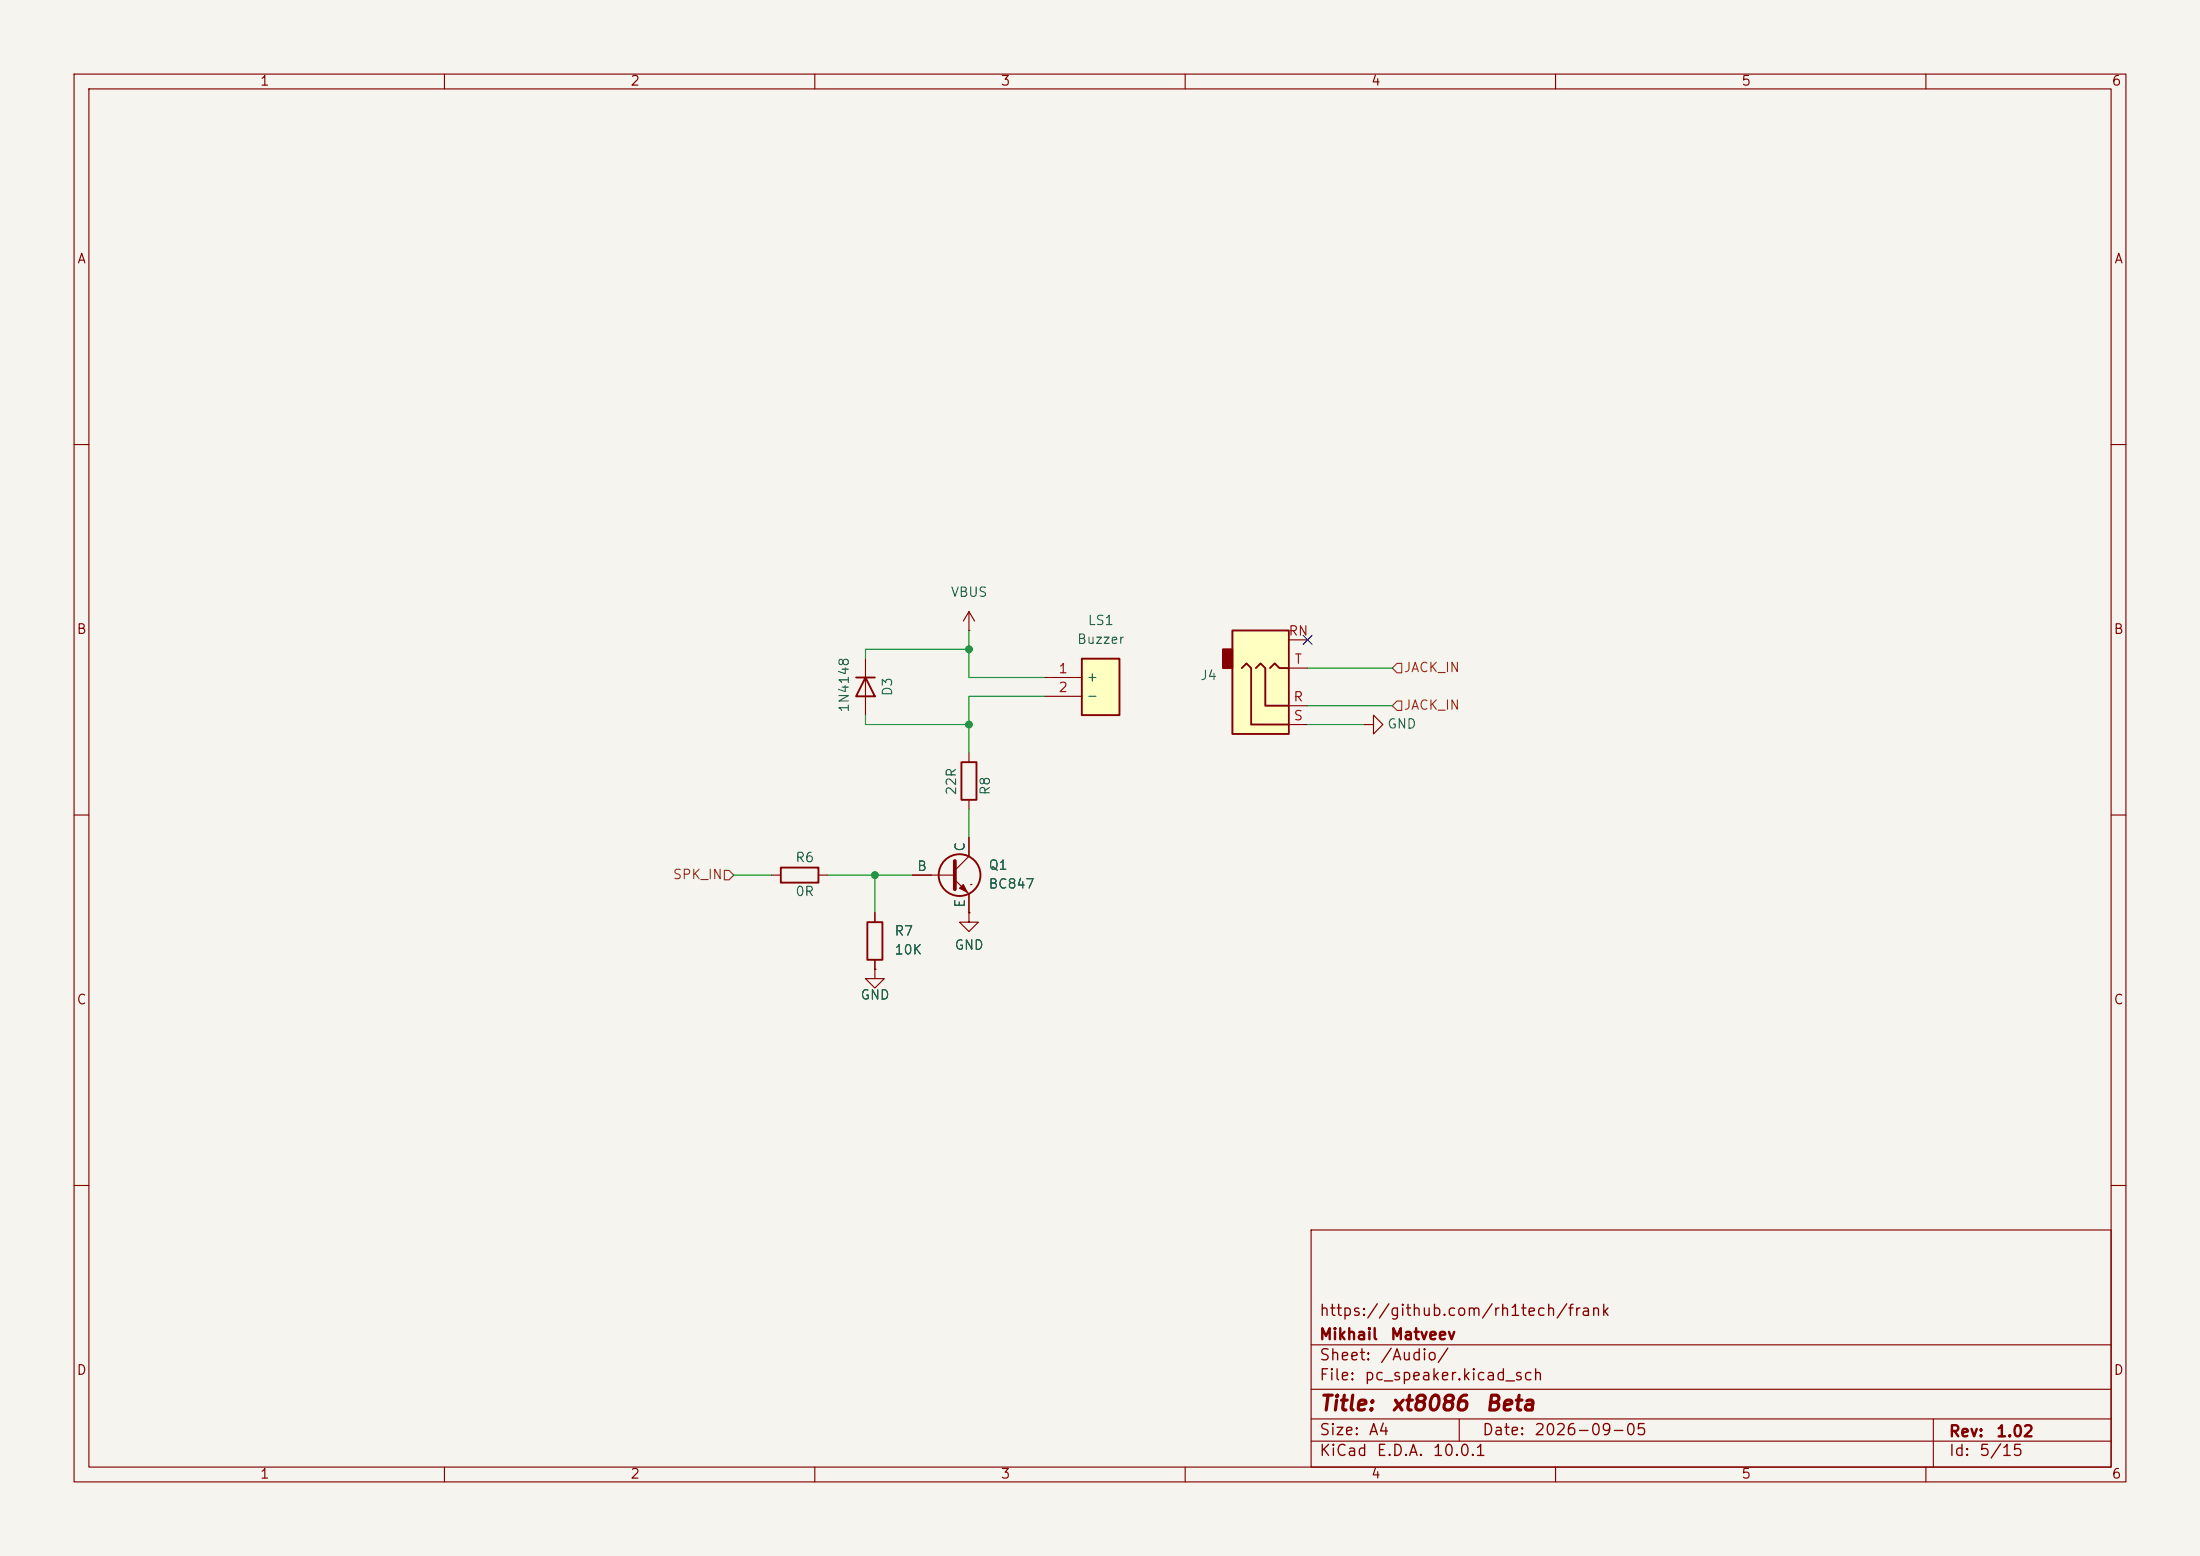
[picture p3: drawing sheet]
(kicad_sch
 (version 20260306)
 (generator "eeschema")
 (generator_version "10.0")
 (paper "A4")
 (title_block
  (title "${NAME} ${MODEL}")
  (date "${DATE}")
  (rev "${VERSION}")
  (company "Mikhail Matveev")
  (comment 1 "https://github.com/rh1tech/frank"))
 (lib_symbols
  (symbol "xt8086:1N4148"
   (pin_numbers (hide yes))
   (pin_names (hide yes)) (exclude_from_sim no) (in_bom yes) (on_board yes)
   (in_pos_files yes)
   (duplicate_pin_numbers_are_jumpers no)
   (property "Reference" "D" (at 0 2.54 0) (show_name no) (do_not_autoplace no) (effects (font (size 1.27 1.27))))
   (property "Value" "1N4148" (at 0 -2.54 0) (show_name no) (do_not_autoplace no) (effects (font (size 1.27 1.27))))
   (property "Footprint" "xt8086:D_SOD-323" (at 0 0 0) (show_name no) (do_not_autoplace no) (hide yes) (effects (font (size 1.27 1.27))))
   (property "Datasheet" "https://assets.nexperia.com/documents/data-sheet/1N4148_1N4448.pdf" (at 0 0 0) (show_name no) (do_not_autoplace no) (hide yes) (effects (font (size 1.27 1.27))))
   (property "Description" "100V 0.15A standard switching diode, DO-35" (at 0 0 0) (show_name no) (do_not_autoplace no) (hide yes) (effects (font (size 1.27 1.27))))
   (property "Sim.Device" "D" (at 0 0 0) (show_name no) (do_not_autoplace no) (hide yes) (effects (font (size 1.27 1.27))))
   (property "Sim.Pins" "1=K 2=A" (at 0 0 0) (show_name no) (do_not_autoplace no) (hide yes) (effects (font (size 1.27 1.27))))
   (symbol "1N4148_0_1"
    (polyline (pts (xy -1.27 1.27) (xy -1.27 -1.27)) (stroke (width 0.254) (type default)) (fill (type none)))
    (polyline (pts (xy 1.27 1.27) (xy 1.27 -1.27) (xy -1.27 0) (xy 1.27 1.27)) (stroke (width 0.254) (type default)) (fill (type none)))
    (polyline (pts (xy 1.27 0) (xy -1.27 0)) (stroke (width 0) (type default)) (fill (type none))))
   (symbol "1N4148_1_1"
    (pin passive line (at -3.81 0 0) (length 2.54) (name "K" (effects (font (size 1.27 1.27)))) (number "1" (effects (font (size 1.27 1.27)))))
    (pin passive line (at 3.81 0 180) (length 2.54) (name "A" (effects (font (size 1.27 1.27)))) (number "2" (effects (font (size 1.27 1.27))))))
   (embedded_fonts no))
  (symbol "xt8086:AudioJack_3.5mm" (exclude_from_sim no) (in_bom yes) (on_board yes)
   (in_pos_files yes)
   (duplicate_pin_numbers_are_jumpers no)
   (property "Reference" "J12" (at -7.1119 -4.0097 0) (show_name no) (do_not_autoplace no) (effects (font (size 1.27 1.27)) (justify right)))
   (property "Value" "PJ-320D" (at 2.54 -11.43 0) (show_name no) (do_not_autoplace no) (hide yes) (effects (font (size 1.27 1.27)) (justify right)))
   (property "Footprint" "xt8086:AudioJack_3.5mm_PJ320D_AudioOut" (at 0 0 0) (show_name no) (do_not_autoplace no) (hide yes) (effects (font (size 1.27 1.27))))
   (property "Datasheet" "" (at 0 0 0) (show_name no) (do_not_autoplace no) (hide yes) (effects (font (size 1.27 1.27))))
   (property "Description" "" (at 0 0 0) (show_name no) (do_not_autoplace no) (hide yes) (effects (font (size 1.27 1.27))))
   (property "AliExpress" "https://www.aliexpress.com/item/4001158231104.html" (at 0 0 0) (show_name no) (do_not_autoplace no) (hide yes) (effects (font (size 1.27 1.27))))
   (property "Availability" "" (at 0 0 0) (show_name no) (do_not_autoplace no) (effects (font (size 1.27 1.27))))
   (property "Check_prices" "" (at 0 0 0) (show_name no) (do_not_autoplace no) (effects (font (size 1.27 1.27))))
   (property "Description_1" "" (at 0 0 0) (show_name no) (do_not_autoplace no) (effects (font (size 1.27 1.27))))
   (property "MF" "" (at 0 0 0) (show_name no) (do_not_autoplace no) (effects (font (size 1.27 1.27))))
   (property "MP" "" (at 0 0 0) (show_name no) (do_not_autoplace no) (effects (font (size 1.27 1.27))))
   (property "Package" "" (at 0 0 0) (show_name no) (do_not_autoplace no) (effects (font (size 1.27 1.27))))
   (property "Price" "" (at 0 0 0) (show_name no) (do_not_autoplace no) (effects (font (size 1.27 1.27))))
   (property "SnapEDA_Link" "" (at 0 0 0) (show_name no) (do_not_autoplace no) (effects (font (size 1.27 1.27))))
   (symbol "AudioJack_3.5mm_0_1"
    (rectangle (start -5.08 -5.08) (end -6.35 -7.62) (stroke (width 0.254) (type default)) (fill (type outline)))
    (polyline (pts (xy -1.905 -5.08) (xy -1.27 -5.715) (xy -0.635 -5.08) (xy -0.635 0) (xy 2.54 0)) (stroke (width 0.254) (type default)) (fill (type none)))
    (polyline (pts (xy 0 -5.08) (xy 0.635 -5.715) (xy 1.27 -5.08) (xy 2.54 -5.08)) (stroke (width 0.254) (type default)) (fill (type none)))
    (rectangle (start 2.54 3.81) (end -5.08 -10.16) (stroke (width 0.254) (type default)) (fill (type background)))
    (polyline (pts (xy 2.54 2.54) (xy -2.54 2.54) (xy -2.54 -5.08) (xy -3.175 -5.715) (xy -3.81 -5.08)) (stroke (width 0.254) (type default)) (fill (type none))))
   (symbol "AudioJack_3.5mm_1_1"
    (pin passive line (at 5.08 0 180) (length 2.54) (name "" (effects (font (size 1.27 1.27)))) (number "R" (effects (font (size 1.27 1.27)))))
    (pin passive line (at 5.08 -8.89 180) (length 2.54) (name "" (effects (font (size 1.27 1.27)))) (number "RN" (effects (font (size 1.27 1.27)))))
    (pin passive line (at 5.08 2.54 180) (length 2.54) (name "" (effects (font (size 1.27 1.27)))) (number "S" (effects (font (size 1.27 1.27)))))
    (pin passive line (at 5.08 -5.08 180) (length 2.54) (name "" (effects (font (size 1.27 1.27)))) (number "T" (effects (font (size 1.27 1.27))))))
   (embedded_fonts no))
  (symbol "xt8086:CMT-7525-80-SMT-TR" (exclude_from_sim no) (in_bom yes) (on_board yes)
   (in_pos_files yes)
   (duplicate_pin_numbers_are_jumpers no)
   (property "Reference" "LS" (at 4.826 7.62 0) (show_name no) (do_not_autoplace no) (effects (font (size 1.27 1.27)) (justify left top)))
   (property "Value" "GENERIC BUZZER" (at 4.826 5.08 0) (show_name no) (do_not_autoplace no) (effects (font (size 1.27 1.27)) (justify left top)))
   (property "Footprint" "xt8086:Buzzer_SMD_7.5x7.5mm" (at 24.13 -94.92 0) (show_name no) (do_not_autoplace no) (hide yes) (effects (font (size 1.27 1.27)) (justify left top)))
   (property "Datasheet" "https://www.sameskydevices.com/product/resource/cmt-7525-80-smt-tr.pdf" (at 24.13 -194.92 0) (show_name no) (do_not_autoplace no) (hide yes) (effects (font (size 1.27 1.27)) (justify left top)))
   (property "Description" "7.5 mm, 3.6 Vo-p, 80 dB, Surface Mount (SMT), Magnetic Audio Transducer Buzzer" (at 0 0 0) (show_name no) (do_not_autoplace no) (hide yes) (effects (font (size 1.27 1.27))))
   (property "Height" "2.7" (at 24.13 -394.92 0) (show_name no) (do_not_autoplace no) (hide yes) (effects (font (size 1.27 1.27)) (justify left top)))
   (property "Mouser Part Number" "490-CMT-7525-80SMTTR" (at 24.13 -494.92 0) (show_name no) (do_not_autoplace no) (hide yes) (effects (font (size 1.27 1.27)) (justify left top)))
   (property "Mouser Price/Stock" "https://www.mouser.co.uk/ProductDetail/Same-Sky/CMT-7525-80-SMT-TR?qs=P1JMDcb91o5izP7Xira9ww%3D%3D" (at 24.13 -594.92 0) (show_name no) (do_not_autoplace no) (hide yes) (effects (font (size 1.27 1.27)) (justify left top)))
   (property "Manufacturer_Name" "Same Sky" (at 24.13 -694.92 0) (show_name no) (do_not_autoplace no) (hide yes) (effects (font (size 1.27 1.27)) (justify left top)))
   (property "Manufacturer_Part_Number" "CMT-7525-80-SMT-TR" (at 24.13 -794.92 0) (show_name no) (do_not_autoplace no) (hide yes) (effects (font (size 1.27 1.27)) (justify left top)))
   (symbol "CMT-7525-80-SMT-TR_1_1"
    (rectangle (start 5.08 2.54) (end 10.16 -5.08) (stroke (width 0.254) (type default)) (fill (type background)))
    (pin passive line (at 0 0 0) (length 5.08) (name "+" (effects (font (size 1.27 1.27)))) (number "1" (effects (font (size 1.27 1.27)))))
    (pin passive line (at 0 -2.54 0) (length 5.08) (name "-" (effects (font (size 1.27 1.27)))) (number "2" (effects (font (size 1.27 1.27))))))
   (embedded_fonts no))
  (symbol "xt8086:GND"
   (power global)
   (pin_numbers (hide yes))
   (pin_names
    (offset 0) (hide yes)) (exclude_from_sim no) (in_bom yes) (on_board yes)
   (in_pos_files yes)
   (duplicate_pin_numbers_are_jumpers no)
   (property "Reference" "#PWR" (at 0 -6.35 0) (show_name no) (do_not_autoplace no) (hide yes) (effects (font (size 1.27 1.27))))
   (property "Value" "GND" (at 0 -3.81 0) (show_name no) (do_not_autoplace no) (effects (font (size 1.27 1.27))))
   (property "Footprint" "" (at 0 0 0) (show_name no) (do_not_autoplace no) (hide yes) (effects (font (size 1.27 1.27))))
   (property "Datasheet" "" (at 0 0 0) (show_name no) (do_not_autoplace no) (hide yes) (effects (font (size 1.27 1.27))))
   (property "Description" "Power symbol creates a global label with name \"GND\" , ground" (at 0 0 0) (show_name no) (do_not_autoplace no) (hide yes) (effects (font (size 1.27 1.27))))
   (symbol "GND_0_1"
    (polyline (pts (xy 0 0) (xy 0 -1.27) (xy 1.27 -1.27) (xy 0 -2.54) (xy -1.27 -1.27) (xy 0 -1.27)) (stroke (width 0) (type default)) (fill (type none))))
   (symbol "GND_1_1"
    (pin power_in line (at 0 0 270) (length 0) (name "" (effects (font (size 1.27 1.27)))) (number "1" (effects (font (size 1.27 1.27))))))
   (embedded_fonts no))
  (symbol "xt8086:NPN"
   (pin_numbers (hide yes))
   (pin_names
    (offset 0)) (exclude_from_sim no) (in_bom yes) (on_board yes)
   (in_pos_files yes)
   (duplicate_pin_numbers_are_jumpers no)
   (property "Reference" "Q" (at -2.54 7.62 0) (show_name no) (do_not_autoplace no) (effects (font (size 1.27 1.27))))
   (property "Value" "NPN" (at -2.54 5.08 0) (show_name no) (do_not_autoplace no) (effects (font (size 1.27 1.27))))
   (property "Footprint" "" (at 63.5 0 0) (show_name no) (do_not_autoplace no) (hide yes) (effects (font (size 1.27 1.27))))
   (property "Datasheet" "https://ngspice.sourceforge.io/docs/ngspice-html-manual/manual.xhtml#cha_BJTs" (at 63.5 0 0) (show_name no) (do_not_autoplace no) (hide yes) (effects (font (size 1.27 1.27))))
   (property "Description" "Bipolar transistor symbol for simulation only, substrate tied to the emitter" (at 0 0 0) (show_name no) (do_not_autoplace no) (hide yes) (effects (font (size 1.27 1.27))))
   (property "Sim.Device" "NPN" (at 0 0 0) (show_name no) (do_not_autoplace no) (hide yes) (effects (font (size 1.27 1.27))))
   (property "Sim.Type" "GUMMELPOON" (at 0 0 0) (show_name no) (do_not_autoplace no) (hide yes) (effects (font (size 1.27 1.27))))
   (property "Sim.Pins" "1=C 2=B 3=E" (at 0 0 0) (show_name no) (do_not_autoplace no) (hide yes) (effects (font (size 1.27 1.27))))
   (symbol "NPN_0_1"
    (polyline (pts (xy -2.54 0) (xy 0.635 0)) (stroke (width 0.1524) (type default)) (fill (type none)))
    (polyline (pts (xy 0.635 1.905) (xy 0.635 -1.905) (xy 0.635 -1.905)) (stroke (width 0.508) (type default)) (fill (type none)))
    (polyline (pts (xy 0.635 0.635) (xy 2.54 2.54)) (stroke (width 0) (type default)) (fill (type none)))
    (polyline (pts (xy 0.635 -0.635) (xy 2.54 -2.54) (xy 2.54 -2.54)) (stroke (width 0) (type default)) (fill (type none)))
    (circle (center 1.27 0) (radius 2.8194) (stroke (width 0.254) (type default)) (fill (type none)))
    (polyline (pts (xy 1.27 -1.778) (xy 1.778 -1.27) (xy 2.286 -2.286) (xy 1.27 -1.778) (xy 1.27 -1.778)) (stroke (width 0) (type default)) (fill (type outline)))
    (polyline (pts (xy 2.794 -1.27) (xy 2.794 -1.27)) (stroke (width 0.1524) (type default)) (fill (type none)))
    (polyline (pts (xy 2.794 -1.27) (xy 2.794 -1.27)) (stroke (width 0.1524) (type default)) (fill (type none))))
   (symbol "NPN_1_1"
    (pin open_collector line (at 2.54 5.08 270) (length 2.54) (name "C" (effects (font (size 1.27 1.27)))) (number "1" (effects (font (size 1.27 1.27)))))
    (pin input line (at -5.08 0 0) (length 2.54) (name "B" (effects (font (size 1.27 1.27)))) (number "2" (effects (font (size 1.27 1.27)))))
    (pin open_emitter line (at 2.54 -5.08 90) (length 2.54) (name "E" (effects (font (size 1.27 1.27)))) (number "3" (effects (font (size 1.27 1.27))))))
   (embedded_fonts no))
  (symbol "xt8086:R"
   (pin_numbers (hide yes))
   (pin_names
    (offset 0)) (exclude_from_sim no) (in_bom yes) (on_board yes)
   (in_pos_files yes)
   (duplicate_pin_numbers_are_jumpers no)
   (property "Reference" "R" (at 2.032 0 90) (show_name no) (do_not_autoplace no) (effects (font (size 1.27 1.27))))
   (property "Value" "R" (at 0 0 90) (show_name no) (do_not_autoplace no) (effects (font (size 1.27 1.27))))
   (property "Footprint" "" (at -1.778 0 90) (show_name no) (do_not_autoplace no) (hide yes) (effects (font (size 1.27 1.27))))
   (property "Datasheet" "" (at 0 0 0) (show_name no) (do_not_autoplace no) (hide yes) (effects (font (size 1.27 1.27))))
   (property "Description" "Resistor" (at 0 0 0) (show_name no) (do_not_autoplace no) (hide yes) (effects (font (size 1.27 1.27))))
   (symbol "R_0_1"
    (rectangle (start -1.016 -2.54) (end 1.016 2.54) (stroke (width 0.254) (type default)) (fill (type none))))
   (symbol "R_1_1"
    (pin passive line (at 0 3.81 270) (length 1.27) (name "" (effects (font (size 1.27 1.27)))) (number "1" (effects (font (size 1.27 1.27)))))
    (pin passive line (at 0 -3.81 90) (length 1.27) (name "" (effects (font (size 1.27 1.27)))) (number "2" (effects (font (size 1.27 1.27))))))
   (embedded_fonts no))
  (symbol "xt8086:VBUS"
   (power global)
   (pin_numbers (hide yes))
   (pin_names
    (offset 0) (hide yes)) (exclude_from_sim no) (in_bom yes) (on_board yes)
   (in_pos_files yes)
   (duplicate_pin_numbers_are_jumpers no)
   (property "Reference" "#PWR" (at 0 -3.81 0) (show_name no) (do_not_autoplace no) (hide yes) (effects (font (size 1.27 1.27))))
   (property "Value" "VBUS" (at 0 3.556 0) (show_name no) (do_not_autoplace no) (effects (font (size 1.27 1.27))))
   (property "Footprint" "" (at 0 0 0) (show_name no) (do_not_autoplace no) (hide yes) (effects (font (size 1.27 1.27))))
   (property "Datasheet" "" (at 0 0 0) (show_name no) (do_not_autoplace no) (hide yes) (effects (font (size 1.27 1.27))))
   (property "Description" "Power symbol creates a global label with name \"VBUS\"" (at 0 0 0) (show_name no) (do_not_autoplace no) (hide yes) (effects (font (size 1.27 1.27))))
   (symbol "VBUS_0_1"
    (polyline (pts (xy -0.762 1.27) (xy 0 2.54)) (stroke (width 0) (type default)) (fill (type none)))
    (polyline (pts (xy 0 2.54) (xy 0.762 1.27)) (stroke (width 0) (type default)) (fill (type none)))
    (polyline (pts (xy 0 0) (xy 0 2.54)) (stroke (width 0) (type default)) (fill (type none))))
   (symbol "VBUS_1_1"
    (pin power_in line (at 0 0 90) (length 0) (name "" (effects (font (size 1.27 1.27)))) (number "1" (effects (font (size 1.27 1.27))))))
   (embedded_fonts no)))
 (junction
  (at 118.11 118.11)
  (diameter 0)
  (color 0 0 0 0))
 (junction
  (at 130.81 87.63)
  (diameter 0)
  (color 0 0 0 0))
 (junction
  (at 130.81 97.79)
  (diameter 0)
  (color 0 0 0 0))
 (no_connect
  (at 176.53 86.36))
 (wire
  (pts (xy 111.76 118.11) (xy 118.11 118.11))
  (stroke (width 0) (type default)))
 (wire
  (pts (xy 130.81 93.98) (xy 140.97 93.98))
  (stroke (width 0) (type default)))
 (wire
  (pts (xy 140.97 91.44) (xy 130.81 91.44))
  (stroke (width 0) (type default)))
 (wire
  (pts (xy 116.84 87.63) (xy 130.81 87.63))
  (stroke (width 0) (type default)))
 (wire
  (pts (xy 187.96 95.25) (xy 176.53 95.25))
  (stroke (width 0) (type default)))
 (wire
  (pts (xy 130.81 97.79) (xy 130.81 101.6))
  (stroke (width 0) (type default)))
 (wire
  (pts (xy 118.11 118.11) (xy 118.11 123.19))
  (stroke (width 0) (type default)))
 (wire
  (pts (xy 116.84 97.79) (xy 130.81 97.79))
  (stroke (width 0) (type default)))
 (wire
  (pts (xy 116.84 96.52) (xy 116.84 97.79))
  (stroke (width 0) (type default)))
 (wire
  (pts (xy 187.96 90.17) (xy 176.53 90.17))
  (stroke (width 0) (type default)))
 (wire
  (pts (xy 116.84 87.63) (xy 116.84 88.9))
  (stroke (width 0) (type default)))
 (wire
  (pts (xy 130.81 85.09) (xy 130.81 87.63))
  (stroke (width 0) (type default)))
 (wire
  (pts (xy 99.06 118.11) (xy 104.14 118.11))
  (stroke (width 0) (type default)))
 (wire
  (pts (xy 118.11 118.11) (xy 123.19 118.11))
  (stroke (width 0) (type default)))
 (wire
  (pts (xy 130.81 87.63) (xy 130.81 91.44))
  (stroke (width 0) (type default)))
 (wire
  (pts (xy 130.81 93.98) (xy 130.81 97.79))
  (stroke (width 0) (type default)))
 (wire
  (pts (xy 130.81 109.22) (xy 130.81 113.03))
  (stroke (width 0) (type default)))
 (wire
  (pts (xy 176.53 97.79) (xy 184.15 97.79))
  (stroke (width 0) (type default)))
 (hierarchical_label "JACK_IN"
  (shape input)
  (at 187.96 95.25 0)
  (effects (font (size 1.27 1.27)) (justify left)))
 (hierarchical_label "SPK_IN"
  (shape input)
  (at 99.06 118.11 180)
  (effects (font (size 1.27 1.27)) (justify right)))
 (hierarchical_label "JACK_IN"
  (shape input)
  (at 187.96 90.17 0)
  (effects (font (size 1.27 1.27)) (justify left)))
 (symbol
  (lib_id "xt8086:GND")
  (at 118.11 130.81 0)
  (unit 1)
  (body_style 1)
  (exclude_from_sim no)
  (in_bom yes)
  (on_board yes)
  (in_pos_files no)
  (dnp no)
  (fields_autoplaced yes)
  (property "Reference" "#PWR045" (at 118.11 127 0) (hide yes) (show_name no) (do_not_autoplace no) (effects (font (size 1.27 1.27))))
  (property "Value" "GND" (at 118.11 134.366 0) (show_name no) (do_not_autoplace no) (effects (font (size 1.27 1.27))))
  (property "Footprint" "" (at 118.11 130.81 0) (hide yes) (show_name no) (do_not_autoplace no) (effects (font (size 1.27 1.27))))
  (property "Datasheet" "" (at 118.11 130.81 0) (hide yes) (show_name no) (do_not_autoplace no) (effects (font (size 1.27 1.27))))
  (property "Description" "Power symbol creates a global label with name \"GND\" , ground" (at 118.11 130.81 0) (hide yes) (show_name no) (do_not_autoplace no) (effects (font (size 1.27 1.27))))
  (pin "1"))
 (symbol
  (lib_id "xt8086:R")
  (at 130.81 105.41 0)
  (unit 1)
  (body_style 1)
  (exclude_from_sim no)
  (in_bom yes)
  (on_board yes)
  (in_pos_files yes)
  (dnp no)
  (property "Reference" "R8" (at 133.096 107.442 90) (show_name no) (do_not_autoplace no) (effects (font (size 1.27 1.27)) (justify left)))
  (property "Value" "22R" (at 128.524 107.442 90) (show_name no) (do_not_autoplace no) (effects (font (size 1.27 1.27)) (justify left)))
  (property "Footprint" "xt8086:R_0603_1608Metric" (at 129.032 105.41 90) (hide yes) (show_name no) (do_not_autoplace no) (effects (font (size 1.27 1.27))))
  (property "Datasheet" "" (at 130.81 105.41 0) (hide yes) (show_name no) (do_not_autoplace no) (effects (font (size 1.27 1.27))))
  (property "Description" "Resistor" (at 130.81 105.41 0) (hide yes) (show_name no) (do_not_autoplace no) (effects (font (size 1.27 1.27))))
  (property "AliExpress" "https://www.aliexpress.com/item/1005005945735199.html" (at 130.81 105.41 0) (hide yes) (show_name no) (do_not_autoplace no) (effects (font (size 1.27 1.27))))
  (property "Sim.Device" "" (at 130.81 105.41 0) (show_name no) (do_not_autoplace no) (effects (font (size 1.27 1.27))))
  (property "LCSC" "" (at 130.81 105.41 0) (hide yes) (show_name no) (do_not_autoplace no) (effects (font (size 1.27 1.27))))
  (property "Availability" "" (at 130.81 105.41 0) (show_name no) (do_not_autoplace no) (effects (font (size 1.27 1.27))))
  (property "Check_prices" "" (at 130.81 105.41 0) (show_name no) (do_not_autoplace no) (effects (font (size 1.27 1.27))))
  (property "Description_1" "" (at 130.81 105.41 0) (show_name no) (do_not_autoplace no) (effects (font (size 1.27 1.27))))
  (property "MF" "" (at 130.81 105.41 0) (show_name no) (do_not_autoplace no) (effects (font (size 1.27 1.27))))
  (property "MP" "" (at 130.81 105.41 0) (show_name no) (do_not_autoplace no) (effects (font (size 1.27 1.27))))
  (property "Package" "" (at 130.81 105.41 0) (show_name no) (do_not_autoplace no) (effects (font (size 1.27 1.27))))
  (property "Price" "" (at 130.81 105.41 0) (show_name no) (do_not_autoplace no) (effects (font (size 1.27 1.27))))
  (property "SnapEDA_Link" "" (at 130.81 105.41 0) (show_name no) (do_not_autoplace no) (effects (font (size 1.27 1.27))))
  (property "Attrition Qty" "" (at 130.81 105.41 0) (hide yes) (show_name no) (do_not_autoplace no) (effects (font (size 1.27 1.27))))
  (property "Category" "" (at 130.81 105.41 0) (hide yes) (show_name no) (do_not_autoplace no) (effects (font (size 1.27 1.27))))
  (property "Class" "" (at 130.81 105.41 0) (hide yes) (show_name no) (do_not_autoplace no) (effects (font (size 1.27 1.27))))
  (property "Crystal Type" "" (at 130.81 105.41 0) (hide yes) (show_name no) (do_not_autoplace no) (effects (font (size 1.27 1.27))))
  (property "Frequency" "" (at 130.81 105.41 0) (hide yes) (show_name no) (do_not_autoplace no) (effects (font (size 1.27 1.27))))
  (property "Frequency Stability" "" (at 130.81 105.41 0) (hide yes) (show_name no) (do_not_autoplace no) (effects (font (size 1.27 1.27))))
  (property "Frequency Tolerance" "" (at 130.81 105.41 0) (hide yes) (show_name no) (do_not_autoplace no) (effects (font (size 1.27 1.27))))
  (property "Load Capacitance" "" (at 130.81 105.41 0) (hide yes) (show_name no) (do_not_autoplace no) (effects (font (size 1.27 1.27))))
  (property "Minimum Qty" "" (at 130.81 105.41 0) (hide yes) (show_name no) (do_not_autoplace no) (effects (font (size 1.27 1.27))))
  (property "Normal Temperature Frequency Tolerance" "" (at 130.81 105.41 0) (hide yes) (show_name no) (do_not_autoplace no) (effects (font (size 1.27 1.27))))
  (property "Operating Temperature" "" (at 130.81 105.41 0) (hide yes) (show_name no) (do_not_autoplace no) (effects (font (size 1.27 1.27))))
  (property "Part" "" (at 130.81 105.41 0) (hide yes) (show_name no) (do_not_autoplace no) (effects (font (size 1.27 1.27))))
  (property "Process" "" (at 130.81 105.41 0) (hide yes) (show_name no) (do_not_autoplace no) (effects (font (size 1.27 1.27))))
  (property "Stock" "" (at 130.81 105.41 0) (hide yes) (show_name no) (do_not_autoplace no) (effects (font (size 1.27 1.27))))
  (property "Type" "" (at 130.81 105.41 0) (hide yes) (show_name no) (do_not_autoplace no) (effects (font (size 1.27 1.27))))
  (pin "1")
  (pin "2"))
 (symbol
  (lib_id "xt8086:NPN")
  (at 128.27 118.11 0)
  (unit 1)
  (body_style 1)
  (exclude_from_sim no)
  (in_bom yes)
  (on_board yes)
  (in_pos_files yes)
  (dnp no)
  (fields_autoplaced yes)
  (property "Reference" "Q1" (at 133.35 116.8399 0) (show_name no) (do_not_autoplace no) (effects (font (size 1.27 1.27)) (justify left)))
  (property "Value" "BC847" (at 133.35 119.3799 0) (show_name no) (do_not_autoplace no) (effects (font (size 1.27 1.27)) (justify left)))
  (property "Footprint" "xt8086:SOT-23" (at 191.77 118.11 0) (hide yes) (show_name no) (do_not_autoplace no) (effects (font (size 1.27 1.27))))
  (property "Datasheet" "https://ngspice.sourceforge.io/docs/ngspice-html-manual/manual.xhtml#cha_BJTs" (at 191.77 118.11 0) (hide yes) (show_name no) (do_not_autoplace no) (effects (font (size 1.27 1.27))))
  (property "Description" "Bipolar transistor symbol for simulation only, substrate tied to the emitter" (at 128.27 118.11 0) (hide yes) (show_name no) (do_not_autoplace no) (effects (font (size 1.27 1.27))))
  (property "Sim.Device" "NPN" (at 128.27 118.11 0) (hide yes) (show_name no) (do_not_autoplace no) (effects (font (size 1.27 1.27))))
  (property "Sim.Type" "GUMMELPOON" (at 128.27 118.11 0) (hide yes) (show_name no) (do_not_autoplace no) (effects (font (size 1.27 1.27))))
  (property "Sim.Pins" "1=C 2=B 3=E" (at 128.27 118.11 0) (hide yes) (show_name no) (do_not_autoplace no) (effects (font (size 1.27 1.27))))
  (pin "3")
  (pin "2")
  (pin "1"))
 (symbol
  (lib_id "xt8086:1N4148")
  (at 116.84 92.71 270)
  (unit 1)
  (body_style 1)
  (exclude_from_sim no)
  (in_bom yes)
  (on_board yes)
  (in_pos_files yes)
  (dnp no)
  (property "Reference" "D3" (at 119.888 92.71 0) (show_name no) (do_not_autoplace no) (effects (font (size 1.27 1.27))))
  (property "Value" "1N4148" (at 114.046 92.456 0) (show_name no) (do_not_autoplace no) (effects (font (size 1.27 1.27))))
  (property "Footprint" "xt8086:D_SOD-323" (at 116.84 92.71 0) (hide yes) (show_name no) (do_not_autoplace no) (effects (font (size 1.27 1.27))))
  (property "Datasheet" "https://assets.nexperia.com/documents/data-sheet/1N4148_1N4448.pdf" (at 116.84 92.71 0) (hide yes) (show_name no) (do_not_autoplace no) (effects (font (size 1.27 1.27))))
  (property "Description" "100V 0.15A standard switching diode, DO-35" (at 116.84 92.71 0) (hide yes) (show_name no) (do_not_autoplace no) (effects (font (size 1.27 1.27))))
  (property "Sim.Device" "D" (at 116.84 92.71 0) (hide yes) (show_name no) (do_not_autoplace no) (effects (font (size 1.27 1.27))))
  (property "Sim.Pins" "1=K 2=A" (at 116.84 92.71 0) (hide yes) (show_name no) (do_not_autoplace no) (effects (font (size 1.27 1.27))))
  (property "AliExpress" "https://www.aliexpress.com/item/1005005707644429.html" (at 116.84 92.71 0) (hide yes) (show_name no) (do_not_autoplace no) (effects (font (size 1.27 1.27))))
  (property "MANUFACTURER" "" (at 116.84 92.71 0) (show_name no) (do_not_autoplace no) (effects (font (size 1.27 1.27))))
  (pin "1")
  (pin "2"))
 (symbol
  (lib_id "xt8086:R")
  (at 107.95 118.11 90)
  (unit 1)
  (body_style 1)
  (exclude_from_sim no)
  (in_bom yes)
  (on_board yes)
  (in_pos_files yes)
  (dnp no)
  (property "Reference" "R6" (at 109.982 115.824 90) (show_name no) (do_not_autoplace no) (effects (font (size 1.27 1.27)) (justify left)))
  (property "Value" "0R" (at 109.982 120.396 90) (show_name no) (do_not_autoplace no) (effects (font (size 1.27 1.27)) (justify left)))
  (property "Footprint" "xt8086:R_0603_1608Metric" (at 107.95 119.888 90) (hide yes) (show_name no) (do_not_autoplace no) (effects (font (size 1.27 1.27))))
  (property "Datasheet" "" (at 107.95 118.11 0) (hide yes) (show_name no) (do_not_autoplace no) (effects (font (size 1.27 1.27))))
  (property "Description" "Resistor" (at 107.95 118.11 0) (hide yes) (show_name no) (do_not_autoplace no) (effects (font (size 1.27 1.27))))
  (property "AliExpress" "https://www.aliexpress.com/item/1005005945735199.html" (at 107.95 118.11 0) (hide yes) (show_name no) (do_not_autoplace no) (effects (font (size 1.27 1.27))))
  (property "Sim.Device" "" (at 107.95 118.11 0) (show_name no) (do_not_autoplace no) (effects (font (size 1.27 1.27))))
  (property "LCSC" "" (at 107.95 118.11 0) (hide yes) (show_name no) (do_not_autoplace no) (effects (font (size 1.27 1.27))))
  (property "Availability" "" (at 107.95 118.11 0) (show_name no) (do_not_autoplace no) (effects (font (size 1.27 1.27))))
  (property "Check_prices" "" (at 107.95 118.11 0) (show_name no) (do_not_autoplace no) (effects (font (size 1.27 1.27))))
  (property "Description_1" "" (at 107.95 118.11 0) (show_name no) (do_not_autoplace no) (effects (font (size 1.27 1.27))))
  (property "MF" "" (at 107.95 118.11 0) (show_name no) (do_not_autoplace no) (effects (font (size 1.27 1.27))))
  (property "MP" "" (at 107.95 118.11 0) (show_name no) (do_not_autoplace no) (effects (font (size 1.27 1.27))))
  (property "Package" "" (at 107.95 118.11 0) (show_name no) (do_not_autoplace no) (effects (font (size 1.27 1.27))))
  (property "Price" "" (at 107.95 118.11 0) (show_name no) (do_not_autoplace no) (effects (font (size 1.27 1.27))))
  (property "SnapEDA_Link" "" (at 107.95 118.11 0) (show_name no) (do_not_autoplace no) (effects (font (size 1.27 1.27))))
  (property "Attrition Qty" "" (at 107.95 118.11 0) (hide yes) (show_name no) (do_not_autoplace no) (effects (font (size 1.27 1.27))))
  (property "Category" "" (at 107.95 118.11 0) (hide yes) (show_name no) (do_not_autoplace no) (effects (font (size 1.27 1.27))))
  (property "Class" "" (at 107.95 118.11 0) (hide yes) (show_name no) (do_not_autoplace no) (effects (font (size 1.27 1.27))))
  (property "Crystal Type" "" (at 107.95 118.11 0) (hide yes) (show_name no) (do_not_autoplace no) (effects (font (size 1.27 1.27))))
  (property "Frequency" "" (at 107.95 118.11 0) (hide yes) (show_name no) (do_not_autoplace no) (effects (font (size 1.27 1.27))))
  (property "Frequency Stability" "" (at 107.95 118.11 0) (hide yes) (show_name no) (do_not_autoplace no) (effects (font (size 1.27 1.27))))
  (property "Frequency Tolerance" "" (at 107.95 118.11 0) (hide yes) (show_name no) (do_not_autoplace no) (effects (font (size 1.27 1.27))))
  (property "Load Capacitance" "" (at 107.95 118.11 0) (hide yes) (show_name no) (do_not_autoplace no) (effects (font (size 1.27 1.27))))
  (property "Minimum Qty" "" (at 107.95 118.11 0) (hide yes) (show_name no) (do_not_autoplace no) (effects (font (size 1.27 1.27))))
  (property "Normal Temperature Frequency Tolerance" "" (at 107.95 118.11 0) (hide yes) (show_name no) (do_not_autoplace no) (effects (font (size 1.27 1.27))))
  (property "Operating Temperature" "" (at 107.95 118.11 0) (hide yes) (show_name no) (do_not_autoplace no) (effects (font (size 1.27 1.27))))
  (property "Part" "" (at 107.95 118.11 0) (hide yes) (show_name no) (do_not_autoplace no) (effects (font (size 1.27 1.27))))
  (property "Process" "" (at 107.95 118.11 0) (hide yes) (show_name no) (do_not_autoplace no) (effects (font (size 1.27 1.27))))
  (property "Stock" "" (at 107.95 118.11 0) (hide yes) (show_name no) (do_not_autoplace no) (effects (font (size 1.27 1.27))))
  (property "Type" "" (at 107.95 118.11 0) (hide yes) (show_name no) (do_not_autoplace no) (effects (font (size 1.27 1.27))))
  (pin "1")
  (pin "2"))
 (symbol
  (lib_id "xt8086:AudioJack_3.5mm")
  (at 171.45 95.25 0)
  (mirror x)
  (unit 1)
  (body_style 1)
  (exclude_from_sim no)
  (in_bom yes)
  (on_board yes)
  (in_pos_files yes)
  (dnp no)
  (property "Reference" "J4" (at 164.3381 91.2403 0) (show_name no) (do_not_autoplace no) (effects (font (size 1.27 1.27)) (justify right)))
  (property "Value" "PJ-320D" (at 173.99 83.82 0) (hide yes) (show_name no) (do_not_autoplace no) (effects (font (size 1.27 1.27)) (justify right)))
  (property "Footprint" "xt8086:AudioJack_3.5mm_PJ320D_AudioOut" (at 171.45 95.25 0) (hide yes) (show_name no) (do_not_autoplace no) (effects (font (size 1.27 1.27))))
  (property "Datasheet" "" (at 171.45 95.25 0) (hide yes) (show_name no) (do_not_autoplace no) (effects (font (size 1.27 1.27))))
  (property "Description" "" (at 171.45 95.25 0) (hide yes) (show_name no) (do_not_autoplace no) (effects (font (size 1.27 1.27))))
  (property "AliExpress" "https://www.aliexpress.com/item/4001158231104.html" (at 171.45 95.25 0) (hide yes) (show_name no) (do_not_autoplace no) (effects (font (size 1.27 1.27))))
  (property "Availability" "" (at 171.45 95.25 0) (show_name no) (do_not_autoplace no) (effects (font (size 1.27 1.27))))
  (property "Check_prices" "" (at 171.45 95.25 0) (show_name no) (do_not_autoplace no) (effects (font (size 1.27 1.27))))
  (property "Description_1" "" (at 171.45 95.25 0) (show_name no) (do_not_autoplace no) (effects (font (size 1.27 1.27))))
  (property "MF" "" (at 171.45 95.25 0) (show_name no) (do_not_autoplace no) (effects (font (size 1.27 1.27))))
  (property "MP" "" (at 171.45 95.25 0) (show_name no) (do_not_autoplace no) (effects (font (size 1.27 1.27))))
  (property "Package" "" (at 171.45 95.25 0) (show_name no) (do_not_autoplace no) (effects (font (size 1.27 1.27))))
  (property "Price" "" (at 171.45 95.25 0) (show_name no) (do_not_autoplace no) (effects (font (size 1.27 1.27))))
  (property "SnapEDA_Link" "" (at 171.45 95.25 0) (show_name no) (do_not_autoplace no) (effects (font (size 1.27 1.27))))
  (pin "R")
  (pin "S")
  (pin "T")
  (pin "RN"))
 (symbol
  (lib_id "xt8086:GND")
  (at 130.81 123.19 0)
  (unit 1)
  (body_style 1)
  (exclude_from_sim no)
  (in_bom yes)
  (on_board yes)
  (in_pos_files yes)
  (dnp no)
  (fields_autoplaced yes)
  (property "Reference" "#PWR047" (at 130.81 129.54 0) (hide yes) (show_name no) (do_not_autoplace no) (effects (font (size 1.27 1.27))))
  (property "Value" "GND" (at 130.81 127.6334 0) (show_name no) (do_not_autoplace no) (effects (font (size 1.27 1.27))))
  (property "Footprint" "" (at 130.81 123.19 0) (hide yes) (show_name no) (do_not_autoplace no) (effects (font (size 1.27 1.27))))
  (property "Datasheet" "" (at 130.81 123.19 0) (hide yes) (show_name no) (do_not_autoplace no) (effects (font (size 1.27 1.27))))
  (property "Description" "Power symbol creates a global label with name \"GND\" , ground" (at 130.81 123.19 0) (hide yes) (show_name no) (do_not_autoplace no) (effects (font (size 1.27 1.27))))
  (pin "1"))
 (symbol
  (lib_id "xt8086:GND")
  (at 184.15 97.79 90)
  (mirror x)
  (unit 1)
  (body_style 1)
  (exclude_from_sim no)
  (in_bom yes)
  (on_board yes)
  (in_pos_files yes)
  (dnp no)
  (property "Reference" "#PWR050" (at 190.5 97.79 0) (hide yes) (show_name no) (do_not_autoplace no) (effects (font (size 1.27 1.27))))
  (property "Value" "GND" (at 189.23 97.79 90) (show_name no) (do_not_autoplace no) (effects (font (size 1.27 1.27))))
  (property "Footprint" "" (at 184.15 97.79 0) (hide yes) (show_name no) (do_not_autoplace no) (effects (font (size 1.27 1.27))))
  (property "Datasheet" "" (at 184.15 97.79 0) (hide yes) (show_name no) (do_not_autoplace no) (effects (font (size 1.27 1.27))))
  (property "Description" "Power symbol creates a global label with name \"GND\" , ground" (at 184.15 97.79 0) (hide yes) (show_name no) (do_not_autoplace no) (effects (font (size 1.27 1.27))))
  (pin "1"))
 (symbol
  (lib_id "xt8086:VBUS")
  (at 130.81 85.09 0)
  (unit 1)
  (body_style 1)
  (exclude_from_sim no)
  (in_bom yes)
  (on_board yes)
  (in_pos_files yes)
  (dnp no)
  (fields_autoplaced yes)
  (property "Reference" "#PWR046" (at 130.81 88.9 0) (hide yes) (show_name no) (do_not_autoplace no) (effects (font (size 1.27 1.27))))
  (property "Value" "VBUS" (at 130.81 80.01 0) (show_name no) (do_not_autoplace no) (effects (font (size 1.27 1.27))))
  (property "Footprint" "" (at 130.81 85.09 0) (hide yes) (show_name no) (do_not_autoplace no) (effects (font (size 1.27 1.27))))
  (property "Datasheet" "" (at 130.81 85.09 0) (hide yes) (show_name no) (do_not_autoplace no) (effects (font (size 1.27 1.27))))
  (property "Description" "Power symbol creates a global label with name \"VBUS\"" (at 130.81 85.09 0) (hide yes) (show_name no) (do_not_autoplace no) (effects (font (size 1.27 1.27))))
  (pin "1"))
 (symbol
  (lib_id "xt8086:R")
  (at 118.11 127 0)
  (unit 1)
  (body_style 1)
  (exclude_from_sim no)
  (in_bom yes)
  (on_board yes)
  (in_pos_files yes)
  (dnp no)
  (property "Reference" "R7" (at 120.65 125.73 0) (show_name no) (do_not_autoplace no) (effects (font (size 1.27 1.27)) (justify left)))
  (property "Value" "10K" (at 120.65 128.27 0) (show_name no) (do_not_autoplace no) (effects (font (size 1.27 1.27)) (justify left)))
  (property "Footprint" "xt8086:R_0603_1608Metric" (at 118.11 127 0) (hide yes) (show_name no) (do_not_autoplace no) (effects (font (size 1.27 1.27))))
  (property "Datasheet" "" (at 118.11 127 0) (hide yes) (show_name no) (do_not_autoplace no) (effects (font (size 1.27 1.27))))
  (property "Description" "Resistor" (at 118.11 127 0) (hide yes) (show_name no) (do_not_autoplace no) (effects (font (size 1.27 1.27))))
  (pin "1")
  (pin "2"))
 (symbol
  (lib_id "xt8086:CMT-7525-80-SMT-TR")
  (at 140.97 91.44 0)
  (unit 1)
  (body_style 1)
  (exclude_from_sim no)
  (in_bom yes)
  (on_board yes)
  (in_pos_files yes)
  (dnp no)
  (property "Reference" "LS1" (at 148.59 83.82 0) (show_name no) (do_not_autoplace no) (effects (font (size 1.27 1.27))))
  (property "Value" "Buzzer" (at 148.59 86.36 0) (show_name no) (do_not_autoplace no) (effects (font (size 1.27 1.27))))
  (property "Footprint" "xt8086:Buzzer_12x8.5RM6.5" (at 165.1 186.36 0) (hide yes) (show_name no) (do_not_autoplace no) (effects (font (size 1.27 1.27)) (justify left top)))
  (property "Datasheet" "https://www.sameskydevices.com/product/resource/cmt-7525-80-smt-tr.pdf" (at 165.1 286.36 0) (hide yes) (show_name no) (do_not_autoplace no) (effects (font (size 1.27 1.27)) (justify left top)))
  (property "Description" "7.5 mm, 3.6 Vo-p, 80 dB, Surface Mount (SMT), Magnetic Audio Transducer Buzzer" (at 140.97 91.44 0) (hide yes) (show_name no) (do_not_autoplace no) (effects (font (size 1.27 1.27))))
  (property "Height" "2.7" (at 165.1 486.36 0) (hide yes) (show_name no) (do_not_autoplace no) (effects (font (size 1.27 1.27)) (justify left top)))
  (property "Mouser Part Number" "490-CMT-7525-80SMTTR" (at 165.1 586.36 0) (hide yes) (show_name no) (do_not_autoplace no) (effects (font (size 1.27 1.27)) (justify left top)))
  (property "Mouser Price/Stock" "https://www.mouser.co.uk/ProductDetail/Same-Sky/CMT-7525-80-SMT-TR?qs=P1JMDcb91o5izP7Xira9ww%3D%3D" (at 165.1 686.36 0) (hide yes) (show_name no) (do_not_autoplace no) (effects (font (size 1.27 1.27)) (justify left top)))
  (property "Manufacturer_Name" "Same Sky" (at 165.1 786.36 0) (hide yes) (show_name no) (do_not_autoplace no) (effects (font (size 1.27 1.27)) (justify left top)))
  (property "Manufacturer_Part_Number" "CMT-7525-80-SMT-TR" (at 165.1 886.36 0) (hide yes) (show_name no) (do_not_autoplace no) (effects (font (size 1.27 1.27)) (justify left top)))
  (property "AliExpress" "https://www.aliexpress.com/item/1005004437506861.html" (at 140.97 91.44 0) (hide yes) (show_name no) (do_not_autoplace no) (effects (font (size 1.27 1.27))))
  (pin "1")
  (pin "2")))
